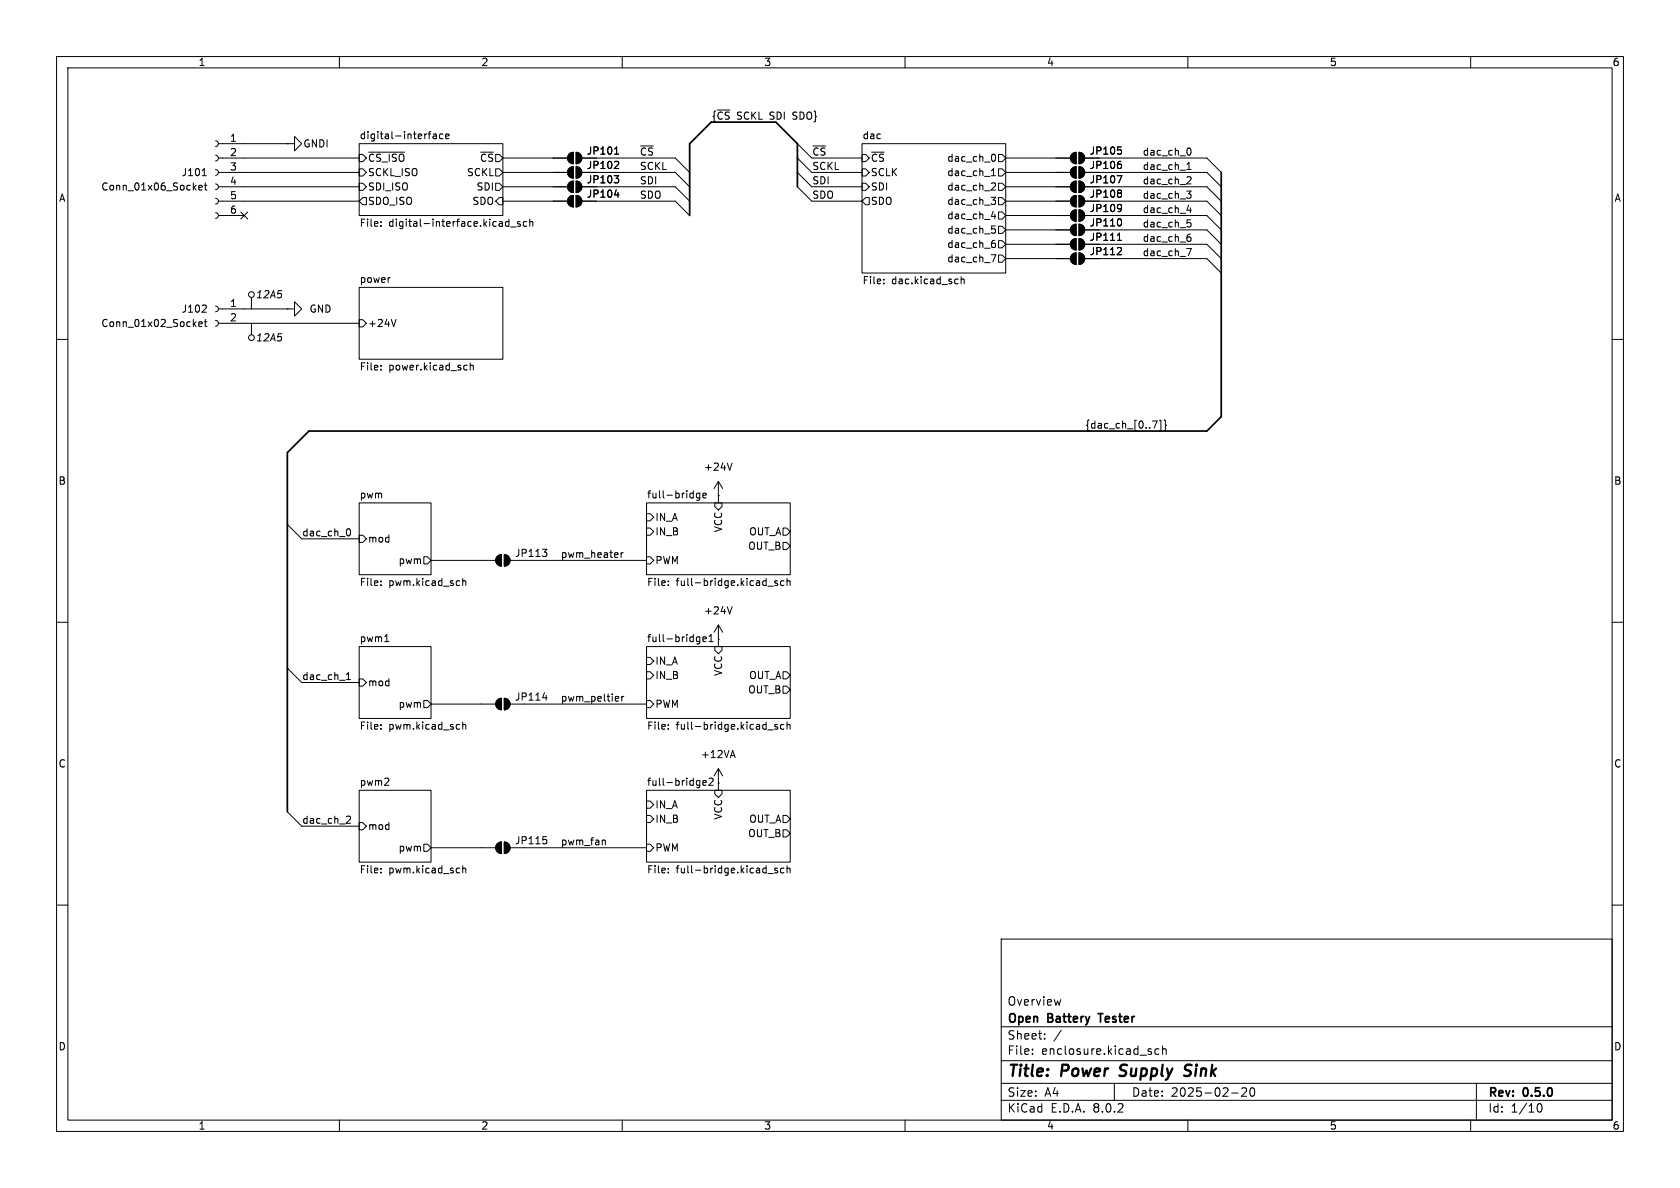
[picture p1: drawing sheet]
(kicad_sch
 (version 20231120)
 (generator "eeschema")
 (generator_version "8.0")
 (paper "A4")
 (title_block
  (title "Power Supply Sink")
  (date "2025-02-20")
  (rev "0.5.0")
  (company "Open Battery Tester")
  (comment 1 "Overview"))
 (lib_symbols
  (symbol "enclosure:+12VA"
   (power)
   (pin_numbers hide)
   (pin_names
    (offset 0) hide) (exclude_from_sim no) (in_bom yes) (on_board yes)
   (property "Reference" "#PWR" (at 0 -3.81 0) (effects (font (size 1.27 1.27)) (hide yes)))
   (property "Value" "+12VA" (at 0 3.556 0) (effects (font (size 1.27 1.27))))
   (property "Footprint" "" (at 0 0 0) (effects (font (size 1.27 1.27)) (hide yes)))
   (property "Datasheet" "" (at 0 0 0) (effects (font (size 1.27 1.27)) (hide yes)))
   (property "Description" "Power symbol creates a global label with name \"+12VA\"" (at 0 0 0) (effects (font (size 1.27 1.27)) (hide yes)))
   (symbol "+12VA_0_1"
    (polyline (pts (xy -0.762 1.27) (xy 0 2.54)) (stroke (width 0) (type default)) (fill (type none)))
    (polyline (pts (xy 0 0) (xy 0 2.54)) (stroke (width 0) (type default)) (fill (type none)))
    (polyline (pts (xy 0 2.54) (xy 0.762 1.27)) (stroke (width 0) (type default)) (fill (type none))))
   (symbol "+12VA_1_1"
    (pin power_in line (at 0 0 90) (length 0) (name "~" (effects (font (size 1.27 1.27)))) (number "1" (effects (font (size 1.27 1.27)))))))
  (symbol "enclosure:+24V"
   (power)
   (pin_numbers hide)
   (pin_names
    (offset 0) hide) (exclude_from_sim no) (in_bom yes) (on_board yes)
   (property "Reference" "#PWR" (at 0 -3.81 0) (effects (font (size 1.27 1.27)) (hide yes)))
   (property "Value" "+24V" (at 0 3.556 0) (effects (font (size 1.27 1.27))))
   (property "Footprint" "" (at 0 0 0) (effects (font (size 1.27 1.27)) (hide yes)))
   (property "Datasheet" "" (at 0 0 0) (effects (font (size 1.27 1.27)) (hide yes)))
   (property "Description" "Power symbol creates a global label with name \"+24V\"" (at 0 0 0) (effects (font (size 1.27 1.27)) (hide yes)))
   (symbol "+24V_0_1"
    (polyline (pts (xy -0.762 1.27) (xy 0 2.54)) (stroke (width 0) (type default)) (fill (type none)))
    (polyline (pts (xy 0 0) (xy 0 2.54)) (stroke (width 0) (type default)) (fill (type none)))
    (polyline (pts (xy 0 2.54) (xy 0.762 1.27)) (stroke (width 0) (type default)) (fill (type none))))
   (symbol "+24V_1_1"
    (pin power_in line (at 0 0 90) (length 0) (name "~" (effects (font (size 1.27 1.27)))) (number "1" (effects (font (size 1.27 1.27)))))))
  (symbol "enclosure:Conn_01x02_Socket"
   (pin_names
    (offset 1.016) hide) (exclude_from_sim no) (in_bom yes) (on_board yes)
   (property "Reference" "J" (at 0 2.54 0) (effects (font (size 1.27 1.27))))
   (property "Value" "Conn_01x02_Socket" (at 0 -5.08 0) (effects (font (size 1.27 1.27))))
   (property "Footprint" "" (at 0 0 0) (effects (font (size 1.27 1.27)) (hide yes)))
   (property "Datasheet" "~" (at 0 0 0) (effects (font (size 1.27 1.27)) (hide yes)))
   (property "Description" "Generic connector, single row, 01x02, script generated" (at 0 0 0) (effects (font (size 1.27 1.27)) (hide yes)))
   (property "ki_locked" "" (at 0 0 0) (effects (font (size 1.27 1.27))))
   (symbol "Conn_01x02_Socket_1_1"
    (arc (start 0 -2.032) (mid -0.5058 -2.54) (end 0 -3.048) (stroke (width 0.1524) (type default)) (fill (type none)))
    (polyline (pts (xy -1.27 -2.54) (xy -0.508 -2.54)) (stroke (width 0.1524) (type default)) (fill (type none)))
    (polyline (pts (xy -1.27 0) (xy -0.508 0)) (stroke (width 0.1524) (type default)) (fill (type none)))
    (arc (start 0 0.508) (mid -0.5058 0) (end 0 -0.508) (stroke (width 0.1524) (type default)) (fill (type none)))
    (pin passive line (at -5.08 0 0) (length 3.81) (name "Pin_1" (effects (font (size 1.27 1.27)))) (number "1" (effects (font (size 1.27 1.27)))))
    (pin passive line (at -5.08 -2.54 0) (length 3.81) (name "Pin_2" (effects (font (size 1.27 1.27)))) (number "2" (effects (font (size 1.27 1.27)))))))
  (symbol "enclosure:Conn_01x06_Socket"
   (pin_names
    (offset 1.016) hide) (exclude_from_sim no) (in_bom yes) (on_board yes)
   (property "Reference" "J" (at 0 7.62 0) (effects (font (size 1.27 1.27))))
   (property "Value" "Conn_01x06_Socket" (at 0 -10.16 0) (effects (font (size 1.27 1.27))))
   (property "Footprint" "" (at 0 0 0) (effects (font (size 1.27 1.27)) (hide yes)))
   (property "Datasheet" "~" (at 0 0 0) (effects (font (size 1.27 1.27)) (hide yes)))
   (property "Description" "Generic connector, single row, 01x06, script generated" (at 0 0 0) (effects (font (size 1.27 1.27)) (hide yes)))
   (property "ki_locked" "" (at 0 0 0) (effects (font (size 1.27 1.27))))
   (symbol "Conn_01x06_Socket_1_1"
    (arc (start 0 -7.112) (mid -0.5058 -7.62) (end 0 -8.128) (stroke (width 0.1524) (type default)) (fill (type none)))
    (arc (start 0 -4.572) (mid -0.5058 -5.08) (end 0 -5.588) (stroke (width 0.1524) (type default)) (fill (type none)))
    (arc (start 0 -2.032) (mid -0.5058 -2.54) (end 0 -3.048) (stroke (width 0.1524) (type default)) (fill (type none)))
    (polyline (pts (xy -1.27 -7.62) (xy -0.508 -7.62)) (stroke (width 0.1524) (type default)) (fill (type none)))
    (polyline (pts (xy -1.27 -5.08) (xy -0.508 -5.08)) (stroke (width 0.1524) (type default)) (fill (type none)))
    (polyline (pts (xy -1.27 -2.54) (xy -0.508 -2.54)) (stroke (width 0.1524) (type default)) (fill (type none)))
    (polyline (pts (xy -1.27 0) (xy -0.508 0)) (stroke (width 0.1524) (type default)) (fill (type none)))
    (polyline (pts (xy -1.27 2.54) (xy -0.508 2.54)) (stroke (width 0.1524) (type default)) (fill (type none)))
    (polyline (pts (xy -1.27 5.08) (xy -0.508 5.08)) (stroke (width 0.1524) (type default)) (fill (type none)))
    (arc (start 0 0.508) (mid -0.5058 0) (end 0 -0.508) (stroke (width 0.1524) (type default)) (fill (type none)))
    (arc (start 0 3.048) (mid -0.5058 2.54) (end 0 2.032) (stroke (width 0.1524) (type default)) (fill (type none)))
    (arc (start 0 5.588) (mid -0.5058 5.08) (end 0 4.572) (stroke (width 0.1524) (type default)) (fill (type none)))
    (pin passive line (at -5.08 5.08 0) (length 3.81) (name "Pin_1" (effects (font (size 1.27 1.27)))) (number "1" (effects (font (size 1.27 1.27)))))
    (pin passive line (at -5.08 2.54 0) (length 3.81) (name "Pin_2" (effects (font (size 1.27 1.27)))) (number "2" (effects (font (size 1.27 1.27)))))
    (pin passive line (at -5.08 0 0) (length 3.81) (name "Pin_3" (effects (font (size 1.27 1.27)))) (number "3" (effects (font (size 1.27 1.27)))))
    (pin passive line (at -5.08 -2.54 0) (length 3.81) (name "Pin_4" (effects (font (size 1.27 1.27)))) (number "4" (effects (font (size 1.27 1.27)))))
    (pin passive line (at -5.08 -5.08 0) (length 3.81) (name "Pin_5" (effects (font (size 1.27 1.27)))) (number "5" (effects (font (size 1.27 1.27)))))
    (pin passive line (at -5.08 -7.62 0) (length 3.81) (name "Pin_6" (effects (font (size 1.27 1.27)))) (number "6" (effects (font (size 1.27 1.27)))))))
  (symbol "enclosure:GND"
   (power)
   (pin_numbers hide)
   (pin_names
    (offset 0) hide) (exclude_from_sim no) (in_bom yes) (on_board yes)
   (property "Reference" "#PWR" (at 0 -6.35 0) (effects (font (size 1.27 1.27)) (hide yes)))
   (property "Value" "GND" (at 0 -3.81 0) (effects (font (size 1.27 1.27))))
   (property "Footprint" "" (at 0 0 0) (effects (font (size 1.27 1.27)) (hide yes)))
   (property "Datasheet" "" (at 0 0 0) (effects (font (size 1.27 1.27)) (hide yes)))
   (property "Description" "Power symbol creates a global label with name \"GND\" , ground" (at 0 0 0) (effects (font (size 1.27 1.27)) (hide yes)))
   (symbol "GND_0_1"
    (polyline (pts (xy 0 0) (xy 0 -1.27) (xy 1.27 -1.27) (xy 0 -2.54) (xy -1.27 -1.27) (xy 0 -1.27)) (stroke (width 0) (type default)) (fill (type none))))
   (symbol "GND_1_1"
    (pin power_in line (at 0 0 270) (length 0) (name "~" (effects (font (size 1.27 1.27)))) (number "1" (effects (font (size 1.27 1.27)))))))
  (symbol "enclosure:GNDI"
   (power)
   (pin_numbers hide)
   (pin_names
    (offset 0) hide) (exclude_from_sim no) (in_bom yes) (on_board yes)
   (property "Reference" "#PWR" (at 0 -6.35 0) (effects (font (size 1.27 1.27)) (hide yes)))
   (property "Value" "GNDI" (at 0 -3.81 0) (effects (font (size 1.27 1.27))))
   (property "Footprint" "" (at 0 0 0) (effects (font (size 1.27 1.27)) (hide yes)))
   (property "Datasheet" "" (at 0 0 0) (effects (font (size 1.27 1.27)) (hide yes)))
   (property "Description" "Power symbol creates a global label with name \"GNDI\" , ground" (at 0 0 0) (effects (font (size 1.27 1.27)) (hide yes)))
   (symbol "GNDI_0_1"
    (polyline (pts (xy 0 0) (xy 0 -1.27) (xy 1.27 -1.27) (xy 0 -2.54) (xy -1.27 -1.27) (xy 0 -1.27)) (stroke (width 0) (type default)) (fill (type none))))
   (symbol "GNDI_1_1"
    (pin power_in line (at 0 0 270) (length 0) (name "~" (effects (font (size 1.27 1.27)))) (number "1" (effects (font (size 1.27 1.27)))))))
  (symbol "enclosure:SolderJumper_2_Open"
   (pin_numbers hide)
   (pin_names
    (offset 0) hide) (exclude_from_sim yes) (in_bom no) (on_board yes)
   (property "Reference" "JP" (at 0 2.032 0) (effects (font (size 1.27 1.27))))
   (property "Value" "SolderJumper_2_Open" (at 0 -2.54 0) (effects (font (size 1.27 1.27))))
   (property "Footprint" "" (at 0 0 0) (effects (font (size 1.27 1.27)) (hide yes)))
   (property "Datasheet" "~" (at 0 0 0) (effects (font (size 1.27 1.27)) (hide yes)))
   (property "Description" "Solder Jumper, 2-pole, open" (at 0 0 0) (effects (font (size 1.27 1.27)) (hide yes)))
   (symbol "SolderJumper_2_Open_0_1"
    (arc (start -0.254 1.016) (mid -1.2656 0) (end -0.254 -1.016) (stroke (width 0) (type default)) (fill (type none)))
    (arc (start -0.254 1.016) (mid -1.2656 0) (end -0.254 -1.016) (stroke (width 0) (type default)) (fill (type outline)))
    (polyline (pts (xy -0.254 1.016) (xy -0.254 -1.016)) (stroke (width 0) (type default)) (fill (type none)))
    (polyline (pts (xy 0.254 1.016) (xy 0.254 -1.016)) (stroke (width 0) (type default)) (fill (type none)))
    (arc (start 0.254 -1.016) (mid 1.2656 0) (end 0.254 1.016) (stroke (width 0) (type default)) (fill (type none)))
    (arc (start 0.254 -1.016) (mid 1.2656 0) (end 0.254 1.016) (stroke (width 0) (type default)) (fill (type outline))))
   (symbol "SolderJumper_2_Open_1_1"
    (pin passive line (at -3.81 0 0) (length 2.54) (name "A" (effects (font (size 1.27 1.27)))) (number "1" (effects (font (size 1.27 1.27)))))
    (pin passive line (at 3.81 0 180) (length 2.54) (name "B" (effects (font (size 1.27 1.27)))) (number "2" (effects (font (size 1.27 1.27))))))))
 (no_connect
  (at 43.18 38.1))
 (bus_entry
  (at 119.38 27.94)
  (size 2.54 2.54)
  (stroke (width 0) (type default)))
 (bus_entry
  (at 140.97 33.02)
  (size 2.54 2.54)
  (stroke (width 0) (type default)))
 (bus_entry
  (at 50.8 92.71)
  (size 2.54 2.54)
  (stroke (width 0) (type default)))
 (bus_entry
  (at 119.38 30.48)
  (size 2.54 2.54)
  (stroke (width 0) (type default)))
 (bus_entry
  (at 213.36 35.56)
  (size 2.54 2.54)
  (stroke (width 0) (type default)))
 (bus_entry
  (at 119.38 33.02)
  (size 2.54 2.54)
  (stroke (width 0) (type default)))
 (bus_entry
  (at 50.8 118.11)
  (size 2.54 2.54)
  (stroke (width 0) (type default)))
 (bus_entry
  (at 213.36 43.18)
  (size 2.54 2.54)
  (stroke (width 0) (type default)))
 (bus_entry
  (at 213.36 38.1)
  (size 2.54 2.54)
  (stroke (width 0) (type default)))
 (bus_entry
  (at 140.97 30.48)
  (size 2.54 2.54)
  (stroke (width 0) (type default)))
 (bus_entry
  (at 213.36 30.48)
  (size 2.54 2.54)
  (stroke (width 0) (type default)))
 (bus_entry
  (at 213.36 40.64)
  (size 2.54 2.54)
  (stroke (width 0) (type default)))
 (bus_entry
  (at 213.36 33.02)
  (size 2.54 2.54)
  (stroke (width 0) (type default)))
 (bus_entry
  (at 50.8 143.51)
  (size 2.54 2.54)
  (stroke (width 0) (type default)))
 (bus_entry
  (at 140.97 27.94)
  (size 2.54 2.54)
  (stroke (width 0) (type default)))
 (bus_entry
  (at 140.97 25.4)
  (size 2.54 2.54)
  (stroke (width 0) (type default)))
 (bus_entry
  (at 213.36 45.72)
  (size 2.54 2.54)
  (stroke (width 0) (type default)))
 (bus_entry
  (at 213.36 27.94)
  (size 2.54 2.54)
  (stroke (width 0) (type default)))
 (bus_entry
  (at 119.38 35.56)
  (size 2.54 2.54)
  (stroke (width 0) (type default)))
 (wire
  (pts (xy 177.8 43.18) (xy 186.69 43.18))
  (stroke (width 0) (type default)))
 (bus
  (pts (xy 215.9 73.66) (xy 213.36 76.2))
  (stroke (width 0) (type default)))
 (wire
  (pts (xy 92.71 99.06) (xy 114.3 99.06))
  (stroke (width 0) (type default)))
 (wire
  (pts (xy 76.2 124.46) (xy 85.09 124.46))
  (stroke (width 0) (type default)))
 (wire
  (pts (xy 53.34 120.65) (xy 63.5 120.65))
  (stroke (width 0) (type default)))
 (wire
  (pts (xy 177.8 38.1) (xy 186.69 38.1))
  (stroke (width 0) (type default)))
 (wire
  (pts (xy 88.9 33.02) (xy 97.79 33.02))
  (stroke (width 0) (type default)))
 (wire
  (pts (xy 53.34 95.25) (xy 63.5 95.25))
  (stroke (width 0) (type default)))
 (wire
  (pts (xy 76.2 99.06) (xy 85.09 99.06))
  (stroke (width 0) (type default)))
 (bus
  (pts (xy 213.36 76.2) (xy 54.61 76.2))
  (stroke (width 0) (type default)))
 (bus
  (pts (xy 215.9 35.56) (xy 215.9 38.1))
  (stroke (width 0) (type default)))
 (wire
  (pts (xy 92.71 149.86) (xy 114.3 149.86))
  (stroke (width 0) (type default)))
 (bus
  (pts (xy 121.92 33.02) (xy 121.92 35.56))
  (stroke (width 0) (type default)))
 (wire
  (pts (xy 177.8 30.48) (xy 186.69 30.48))
  (stroke (width 0) (type default)))
 (wire
  (pts (xy 194.31 40.64) (xy 213.36 40.64))
  (stroke (width 0) (type default)))
 (wire
  (pts (xy 194.31 45.72) (xy 213.36 45.72))
  (stroke (width 0) (type default)))
 (wire
  (pts (xy 43.18 54.61) (xy 50.8 54.61))
  (stroke (width 0) (type default)))
 (wire
  (pts (xy 105.41 35.56) (xy 119.38 35.56))
  (stroke (width 0) (type default)))
 (bus
  (pts (xy 50.8 80.01) (xy 50.8 92.71))
  (stroke (width 0) (type default)))
 (wire
  (pts (xy 105.41 27.94) (xy 119.38 27.94))
  (stroke (width 0) (type default)))
 (wire
  (pts (xy 127 138.43) (xy 127 139.7))
  (stroke (width 0) (type default)))
 (wire
  (pts (xy 177.8 45.72) (xy 186.69 45.72))
  (stroke (width 0) (type default)))
 (bus
  (pts (xy 140.97 25.4) (xy 140.97 27.94))
  (stroke (width 0) (type default)))
 (wire
  (pts (xy 76.2 149.86) (xy 85.09 149.86))
  (stroke (width 0) (type default)))
 (wire
  (pts (xy 92.71 124.46) (xy 114.3 124.46))
  (stroke (width 0) (type default)))
 (wire
  (pts (xy 105.41 30.48) (xy 119.38 30.48))
  (stroke (width 0) (type default)))
 (wire
  (pts (xy 194.31 35.56) (xy 213.36 35.56))
  (stroke (width 0) (type default)))
 (wire
  (pts (xy 143.51 30.48) (xy 152.4 30.48))
  (stroke (width 0) (type default)))
 (bus
  (pts (xy 215.9 38.1) (xy 215.9 40.64))
  (stroke (width 0) (type default)))
 (wire
  (pts (xy 88.9 27.94) (xy 97.79 27.94))
  (stroke (width 0) (type default)))
 (wire
  (pts (xy 194.31 30.48) (xy 213.36 30.48))
  (stroke (width 0) (type default)))
 (wire
  (pts (xy 143.51 27.94) (xy 152.4 27.94))
  (stroke (width 0) (type default)))
 (bus
  (pts (xy 215.9 48.26) (xy 215.9 73.66))
  (stroke (width 0) (type default)))
 (wire
  (pts (xy 177.8 35.56) (xy 186.69 35.56))
  (stroke (width 0) (type default)))
 (bus
  (pts (xy 215.9 45.72) (xy 215.9 48.26))
  (stroke (width 0) (type default)))
 (bus
  (pts (xy 121.92 35.56) (xy 121.92 38.1))
  (stroke (width 0) (type default)))
 (wire
  (pts (xy 194.31 38.1) (xy 213.36 38.1))
  (stroke (width 0) (type default)))
 (wire
  (pts (xy 143.51 35.56) (xy 152.4 35.56))
  (stroke (width 0) (type default)))
 (wire
  (pts (xy 127 113.03) (xy 127 114.3))
  (stroke (width 0) (type default)))
 (wire
  (pts (xy 143.51 33.02) (xy 152.4 33.02))
  (stroke (width 0) (type default)))
 (bus
  (pts (xy 121.92 30.48) (xy 121.92 25.4))
  (stroke (width 0) (type default)))
 (bus
  (pts (xy 137.16 21.59) (xy 140.97 25.4))
  (stroke (width 0) (type default)))
 (wire
  (pts (xy 194.31 33.02) (xy 213.36 33.02))
  (stroke (width 0) (type default)))
 (wire
  (pts (xy 43.18 27.94) (xy 63.5 27.94))
  (stroke (width 0) (type default)))
 (wire
  (pts (xy 127 87.63) (xy 127 88.9))
  (stroke (width 0) (type default)))
 (bus
  (pts (xy 215.9 40.64) (xy 215.9 43.18))
  (stroke (width 0) (type default)))
 (bus
  (pts (xy 215.9 30.48) (xy 215.9 33.02))
  (stroke (width 0) (type default)))
 (wire
  (pts (xy 177.8 33.02) (xy 186.69 33.02))
  (stroke (width 0) (type default)))
 (bus
  (pts (xy 140.97 30.48) (xy 140.97 33.02))
  (stroke (width 0) (type default)))
 (bus
  (pts (xy 121.92 25.4) (xy 125.73 21.59))
  (stroke (width 0) (type default)))
 (wire
  (pts (xy 177.8 40.64) (xy 186.69 40.64))
  (stroke (width 0) (type default)))
 (bus
  (pts (xy 50.8 92.71) (xy 50.8 118.11))
  (stroke (width 0) (type default)))
 (wire
  (pts (xy 88.9 35.56) (xy 97.79 35.56))
  (stroke (width 0) (type default)))
 (bus
  (pts (xy 121.92 30.48) (xy 121.92 33.02))
  (stroke (width 0) (type default)))
 (wire
  (pts (xy 177.8 27.94) (xy 186.69 27.94))
  (stroke (width 0) (type default)))
 (wire
  (pts (xy 53.34 146.05) (xy 63.5 146.05))
  (stroke (width 0) (type default)))
 (wire
  (pts (xy 43.18 30.48) (xy 63.5 30.48))
  (stroke (width 0) (type default)))
 (wire
  (pts (xy 105.41 33.02) (xy 119.38 33.02))
  (stroke (width 0) (type default)))
 (bus
  (pts (xy 215.9 33.02) (xy 215.9 35.56))
  (stroke (width 0) (type default)))
 (bus
  (pts (xy 125.73 21.59) (xy 137.16 21.59))
  (stroke (width 0) (type default)))
 (bus
  (pts (xy 54.61 76.2) (xy 50.8 80.01))
  (stroke (width 0) (type default)))
 (wire
  (pts (xy 43.18 25.4) (xy 50.8 25.4))
  (stroke (width 0) (type default)))
 (wire
  (pts (xy 43.18 57.15) (xy 63.5 57.15))
  (stroke (width 0) (type default)))
 (wire
  (pts (xy 43.18 33.02) (xy 63.5 33.02))
  (stroke (width 0) (type default)))
 (bus
  (pts (xy 215.9 43.18) (xy 215.9 45.72))
  (stroke (width 0) (type default)))
 (wire
  (pts (xy 88.9 30.48) (xy 97.79 30.48))
  (stroke (width 0) (type default)))
 (bus
  (pts (xy 50.8 118.11) (xy 50.8 143.51))
  (stroke (width 0) (type default)))
 (wire
  (pts (xy 194.31 43.18) (xy 213.36 43.18))
  (stroke (width 0) (type default)))
 (bus
  (pts (xy 140.97 27.94) (xy 140.97 30.48))
  (stroke (width 0) (type default)))
 (wire
  (pts (xy 194.31 27.94) (xy 213.36 27.94))
  (stroke (width 0) (type default)))
 (wire
  (pts (xy 43.18 35.56) (xy 63.5 35.56))
  (stroke (width 0) (type default)))
 (label "SDI"
  (at 143.51 33.02 0)
  (fields_autoplaced yes)
  (effects (font (size 1.27 1.27)) (justify left bottom)))
 (label "SCKL"
  (at 113.03 30.48 0)
  (fields_autoplaced yes)
  (effects (font (size 1.27 1.27)) (justify left bottom)))
 (label "SCKL"
  (at 143.51 30.48 0)
  (fields_autoplaced yes)
  (effects (font (size 1.27 1.27)) (justify left bottom)))
 (label "dac_ch_2"
  (at 53.34 146.05 0)
  (fields_autoplaced yes)
  (effects (font (size 1.27 1.27)) (justify left bottom)))
 (label "SDO"
  (at 143.51 35.56 0)
  (fields_autoplaced yes)
  (effects (font (size 1.27 1.27)) (justify left bottom)))
 (label "dac_ch_5"
  (at 201.93 40.64 0)
  (fields_autoplaced yes)
  (effects (font (size 1.27 1.27)) (justify left bottom)))
 (label "dac_ch_2"
  (at 201.93 33.02 0)
  (fields_autoplaced yes)
  (effects (font (size 1.27 1.27)) (justify left bottom)))
 (label "dac_ch_0"
  (at 53.34 95.25 0)
  (fields_autoplaced yes)
  (effects (font (size 1.27 1.27)) (justify left bottom)))
 (label "dac_ch_0"
  (at 201.93 27.94 0)
  (fields_autoplaced yes)
  (effects (font (size 1.27 1.27)) (justify left bottom)))
 (label "dac_ch_1"
  (at 201.93 30.48 0)
  (fields_autoplaced yes)
  (effects (font (size 1.27 1.27)) (justify left bottom)))
 (label "dac_ch_1"
  (at 53.34 120.65 0)
  (fields_autoplaced yes)
  (effects (font (size 1.27 1.27)) (justify left bottom)))
 (label "SDO"
  (at 113.03 35.56 0)
  (fields_autoplaced yes)
  (effects (font (size 1.27 1.27)) (justify left bottom)))
 (label "{dac_ch_[0..7]}"
  (at 191.77 76.2 0)
  (fields_autoplaced yes)
  (effects (font (size 1.27 1.27)) (justify left bottom)))
 (label "dac_ch_3"
  (at 201.93 35.56 0)
  (fields_autoplaced yes)
  (effects (font (size 1.27 1.27)) (justify left bottom)))
 (label "dac_ch_4"
  (at 201.93 38.1 0)
  (fields_autoplaced yes)
  (effects (font (size 1.27 1.27)) (justify left bottom)))
 (label "~{CS}"
  (at 113.03 27.94 0)
  (fields_autoplaced yes)
  (effects (font (size 1.27 1.27)) (justify left bottom)))
 (label "pwm_peltier"
  (at 99.06 124.46 0)
  (fields_autoplaced yes)
  (effects (font (size 1.27 1.27)) (justify left bottom)))
 (label "{~{CS} SCKL SDI SDO}"
  (at 125.73 21.59 0)
  (fields_autoplaced yes)
  (effects (font (size 1.27 1.27)) (justify left bottom)))
 (label "~{CS}"
  (at 143.51 27.94 0)
  (fields_autoplaced yes)
  (effects (font (size 1.27 1.27)) (justify left bottom)))
 (label "dac_ch_6"
  (at 201.93 43.18 0)
  (fields_autoplaced yes)
  (effects (font (size 1.27 1.27)) (justify left bottom)))
 (label "pwm_fan"
  (at 99.06 149.86 0)
  (fields_autoplaced yes)
  (effects (font (size 1.27 1.27)) (justify left bottom)))
 (label "dac_ch_7"
  (at 201.93 45.72 0)
  (fields_autoplaced yes)
  (effects (font (size 1.27 1.27)) (justify left bottom)))
 (label "pwm_heater"
  (at 99.06 99.06 0)
  (fields_autoplaced yes)
  (effects (font (size 1.27 1.27)) (justify left bottom)))
 (label "SDI"
  (at 113.03 33.02 0)
  (fields_autoplaced yes)
  (effects (font (size 1.27 1.27)) (justify left bottom)))
 (netclass_flag ""
  (length 2.54)
  (shape round)
  (at 44.45 57.15 180)
  (fields_autoplaced yes)
  (effects (font (size 1.27 1.27)) (justify right bottom))
  (property "Netclass" "12A5" (at 45.1485 59.69 0) (effects (font (size 1.27 1.27)
    (italic yes)) (justify left))))
 (netclass_flag ""
  (length 2.54)
  (shape round)
  (at 44.45 54.61 0)
  (fields_autoplaced yes)
  (effects (font (size 1.27 1.27)) (justify left bottom))
  (property "Netclass" "12A5" (at 45.1485 52.07 0) (effects (font (size 1.27 1.27)
    (italic yes)) (justify left))))
 (symbol
  (lib_id "enclosure:SolderJumper_2_Open")
  (at 101.6 30.48 0)
  (unit 1)
  (exclude_from_sim yes)
  (in_bom no)
  (on_board yes)
  (dnp no)
  (property "Reference" "JP102" (at 106.68 29.21 0) (effects (font (size 1.27 1.27))))
  (property "Value" "SolderJumper_2_Open" (at 76.2 17.78 0) (effects (font (size 1.27 1.27)) (hide yes)))
  (property "Footprint" "pss:SolderJumper-2_P1.3mm_Open_RoundedPad1.0x1.5mm" (at 101.6 30.48 0) (effects (font (size 1.27 1.27)) (hide yes)))
  (property "Datasheet" "~" (at 101.6 30.48 0) (effects (font (size 1.27 1.27)) (hide yes)))
  (property "Description" "Solder Jumper, 2-pole, open" (at 101.6 30.48 0) (effects (font (size 1.27 1.27)) (hide yes)))
  (pin "1")
  (pin "2"))
 (symbol
  (lib_id "enclosure:Conn_01x02_Socket")
  (at 38.1 54.61 0)
  (mirror y)
  (unit 1)
  (exclude_from_sim no)
  (in_bom yes)
  (on_board yes)
  (dnp no)
  (property "Reference" "J102" (at 36.83 54.6099 0) (effects (font (size 1.27 1.27)) (justify left)))
  (property "Value" "Conn_01x02_Socket" (at 36.83 57.1499 0) (effects (font (size 1.27 1.27)) (justify left)))
  (property "Footprint" "pss:PhoenixContact_TDPT_2,5_2-SP-5,08_1x02_P5.08mm_Horizontal" (at 38.1 54.61 0) (effects (font (size 1.27 1.27)) (hide yes)))
  (property "Datasheet" "./datasheet/1017503_00_en_01.pdf" (at 38.1 54.61 0) (effects (font (size 1.27 1.27)) (hide yes)))
  (property "Description" "Generic connector, single row, 01x02, script generated" (at 38.1 54.61 0) (effects (font (size 1.27 1.27)) (hide yes)))
  (property "MPN" "1017503" (at 38.1 54.61 0) (effects (font (size 1.27 1.27)) (hide yes)))
  (property "VPN" "651-1017503" (at 38.1 54.61 0) (effects (font (size 1.27 1.27)) (hide yes)))
  (pin "2")
  (pin "1"))
 (symbol
  (lib_id "enclosure:SolderJumper_2_Open")
  (at 190.5 27.94 0)
  (unit 1)
  (exclude_from_sim yes)
  (in_bom no)
  (on_board yes)
  (dnp no)
  (property "Reference" "JP105" (at 195.58 26.67 0) (effects (font (size 1.27 1.27))))
  (property "Value" "SolderJumper_2_Open" (at 165.1 15.24 0) (effects (font (size 1.27 1.27)) (hide yes)))
  (property "Footprint" "pss:SolderJumper-2_P1.3mm_Open_RoundedPad1.0x1.5mm" (at 190.5 27.94 0) (effects (font (size 1.27 1.27)) (hide yes)))
  (property "Datasheet" "~" (at 190.5 27.94 0) (effects (font (size 1.27 1.27)) (hide yes)))
  (property "Description" "Solder Jumper, 2-pole, open" (at 190.5 27.94 0) (effects (font (size 1.27 1.27)) (hide yes)))
  (pin "1")
  (pin "2"))
 (symbol
  (lib_id "enclosure:Conn_01x06_Socket")
  (at 38.1 30.48 0)
  (mirror y)
  (unit 1)
  (exclude_from_sim no)
  (in_bom yes)
  (on_board yes)
  (dnp no)
  (property "Reference" "J101" (at 36.83 30.4799 0) (effects (font (size 1.27 1.27)) (justify left)))
  (property "Value" "Conn_01x06_Socket" (at 36.83 33.0199 0) (effects (font (size 1.27 1.27)) (justify left)))
  (property "Footprint" "pss:PhoenixContact_TDPT_2,5_6-SP-5,08_1x06_P5.08mm_Horizontal" (at 38.1 30.48 0) (effects (font (size 1.27 1.27)) (hide yes)))
  (property "Datasheet" "./datasheet/1017503_00_en_01.pdf" (at 38.1 30.48 0) (effects (font (size 1.27 1.27)) (hide yes)))
  (property "Description" "Generic connector, single row, 01x06, script generated" (at 38.1 30.48 0) (effects (font (size 1.27 1.27)) (hide yes)))
  (property "MPN" "1017507" (at 38.1 30.48 0) (effects (font (size 1.27 1.27)) (hide yes)))
  (property "VPN" "651-1017507" (at 38.1 30.48 0) (effects (font (size 1.27 1.27)) (hide yes)))
  (pin "2")
  (pin "3")
  (pin "1")
  (pin "5")
  (pin "6")
  (pin "4"))
 (symbol
  (lib_id "enclosure:SolderJumper_2_Open")
  (at 190.5 45.72 0)
  (unit 1)
  (exclude_from_sim yes)
  (in_bom no)
  (on_board yes)
  (dnp no)
  (property "Reference" "JP112" (at 195.58 44.45 0) (effects (font (size 1.27 1.27))))
  (property "Value" "SolderJumper_2_Open" (at 165.1 33.02 0) (effects (font (size 1.27 1.27)) (hide yes)))
  (property "Footprint" "pss:SolderJumper-2_P1.3mm_Open_RoundedPad1.0x1.5mm" (at 190.5 45.72 0) (effects (font (size 1.27 1.27)) (hide yes)))
  (property "Datasheet" "~" (at 190.5 45.72 0) (effects (font (size 1.27 1.27)) (hide yes)))
  (property "Description" "Solder Jumper, 2-pole, open" (at 190.5 45.72 0) (effects (font (size 1.27 1.27)) (hide yes)))
  (pin "1")
  (pin "2"))
 (symbol
  (lib_id "enclosure:SolderJumper_2_Open")
  (at 190.5 38.1 0)
  (unit 1)
  (exclude_from_sim yes)
  (in_bom no)
  (on_board yes)
  (dnp no)
  (property "Reference" "JP109" (at 195.58 36.83 0) (effects (font (size 1.27 1.27))))
  (property "Value" "SolderJumper_2_Open" (at 165.1 25.4 0) (effects (font (size 1.27 1.27)) (hide yes)))
  (property "Footprint" "pss:SolderJumper-2_P1.3mm_Open_RoundedPad1.0x1.5mm" (at 190.5 38.1 0) (effects (font (size 1.27 1.27)) (hide yes)))
  (property "Datasheet" "~" (at 190.5 38.1 0) (effects (font (size 1.27 1.27)) (hide yes)))
  (property "Description" "Solder Jumper, 2-pole, open" (at 190.5 38.1 0) (effects (font (size 1.27 1.27)) (hide yes)))
  (pin "1")
  (pin "2"))
 (symbol
  (lib_id "enclosure:SolderJumper_2_Open")
  (at 190.5 40.64 0)
  (unit 1)
  (exclude_from_sim yes)
  (in_bom no)
  (on_board yes)
  (dnp no)
  (property "Reference" "JP110" (at 195.58 39.37 0) (effects (font (size 1.27 1.27))))
  (property "Value" "SolderJumper_2_Open" (at 165.1 27.94 0) (effects (font (size 1.27 1.27)) (hide yes)))
  (property "Footprint" "pss:SolderJumper-2_P1.3mm_Open_RoundedPad1.0x1.5mm" (at 190.5 40.64 0) (effects (font (size 1.27 1.27)) (hide yes)))
  (property "Datasheet" "~" (at 190.5 40.64 0) (effects (font (size 1.27 1.27)) (hide yes)))
  (property "Description" "Solder Jumper, 2-pole, open" (at 190.5 40.64 0) (effects (font (size 1.27 1.27)) (hide yes)))
  (pin "1")
  (pin "2"))
 (symbol
  (lib_id "enclosure:SolderJumper_2_Open")
  (at 190.5 33.02 0)
  (unit 1)
  (exclude_from_sim yes)
  (in_bom no)
  (on_board yes)
  (dnp no)
  (property "Reference" "JP107" (at 195.58 31.75 0) (effects (font (size 1.27 1.27))))
  (property "Value" "SolderJumper_2_Open" (at 165.1 20.32 0) (effects (font (size 1.27 1.27)) (hide yes)))
  (property "Footprint" "pss:SolderJumper-2_P1.3mm_Open_RoundedPad1.0x1.5mm" (at 190.5 33.02 0) (effects (font (size 1.27 1.27)) (hide yes)))
  (property "Datasheet" "~" (at 190.5 33.02 0) (effects (font (size 1.27 1.27)) (hide yes)))
  (property "Description" "Solder Jumper, 2-pole, open" (at 190.5 33.02 0) (effects (font (size 1.27 1.27)) (hide yes)))
  (pin "1")
  (pin "2"))
 (symbol
  (lib_id "enclosure:+24V")
  (at 127 113.03 0)
  (unit 1)
  (exclude_from_sim no)
  (in_bom yes)
  (on_board yes)
  (dnp no)
  (fields_autoplaced yes)
  (property "Reference" "#PWR0104" (at 127 116.84 0) (effects (font (size 1.27 1.27)) (hide yes)))
  (property "Value" "+24V" (at 127 107.95 0) (effects (font (size 1.27 1.27))))
  (property "Footprint" "" (at 127 113.03 0) (effects (font (size 1.27 1.27)) (hide yes)))
  (property "Datasheet" "" (at 127 113.03 0) (effects (font (size 1.27 1.27)) (hide yes)))
  (property "Description" "Power symbol creates a global label with name \"+24V\"" (at 127 113.03 0) (effects (font (size 1.27 1.27)) (hide yes)))
  (pin "1"))
 (symbol
  (lib_id "enclosure:SolderJumper_2_Open")
  (at 101.6 35.56 0)
  (unit 1)
  (exclude_from_sim yes)
  (in_bom no)
  (on_board yes)
  (dnp no)
  (property "Reference" "JP104" (at 106.68 34.29 0) (effects (font (size 1.27 1.27))))
  (property "Value" "SolderJumper_2_Open" (at 76.2 22.86 0) (effects (font (size 1.27 1.27)) (hide yes)))
  (property "Footprint" "pss:SolderJumper-2_P1.3mm_Open_RoundedPad1.0x1.5mm" (at 101.6 35.56 0) (effects (font (size 1.27 1.27)) (hide yes)))
  (property "Datasheet" "~" (at 101.6 35.56 0) (effects (font (size 1.27 1.27)) (hide yes)))
  (property "Description" "Solder Jumper, 2-pole, open" (at 101.6 35.56 0) (effects (font (size 1.27 1.27)) (hide yes)))
  (pin "1")
  (pin "2"))
 (symbol
  (lib_id "enclosure:SolderJumper_2_Open")
  (at 88.9 149.86 0)
  (unit 1)
  (exclude_from_sim yes)
  (in_bom no)
  (on_board yes)
  (dnp no)
  (property "Reference" "JP115" (at 93.98 148.59 0) (effects (font (size 1.27 1.27))))
  (property "Value" "SolderJumper_2_Open" (at 63.5 137.16 0) (effects (font (size 1.27 1.27)) (hide yes)))
  (property "Footprint" "pss:SolderJumper-2_P1.3mm_Open_RoundedPad1.0x1.5mm" (at 88.9 149.86 0) (effects (font (size 1.27 1.27)) (hide yes)))
  (property "Datasheet" "~" (at 88.9 149.86 0) (effects (font (size 1.27 1.27)) (hide yes)))
  (property "Description" "Solder Jumper, 2-pole, open" (at 88.9 149.86 0) (effects (font (size 1.27 1.27)) (hide yes)))
  (pin "1")
  (pin "2"))
 (symbol
  (lib_id "enclosure:SolderJumper_2_Open")
  (at 190.5 43.18 0)
  (unit 1)
  (exclude_from_sim yes)
  (in_bom no)
  (on_board yes)
  (dnp no)
  (property "Reference" "JP111" (at 195.58 41.91 0) (effects (font (size 1.27 1.27))))
  (property "Value" "SolderJumper_2_Open" (at 165.1 30.48 0) (effects (font (size 1.27 1.27)) (hide yes)))
  (property "Footprint" "pss:SolderJumper-2_P1.3mm_Open_RoundedPad1.0x1.5mm" (at 190.5 43.18 0) (effects (font (size 1.27 1.27)) (hide yes)))
  (property "Datasheet" "~" (at 190.5 43.18 0) (effects (font (size 1.27 1.27)) (hide yes)))
  (property "Description" "Solder Jumper, 2-pole, open" (at 190.5 43.18 0) (effects (font (size 1.27 1.27)) (hide yes)))
  (pin "1")
  (pin "2"))
 (symbol
  (lib_id "enclosure:SolderJumper_2_Open")
  (at 101.6 27.94 0)
  (unit 1)
  (exclude_from_sim yes)
  (in_bom no)
  (on_board yes)
  (dnp no)
  (property "Reference" "JP101" (at 106.68 26.67 0) (effects (font (size 1.27 1.27))))
  (property "Value" "SolderJumper_2_Open" (at 76.2 15.24 0) (effects (font (size 1.27 1.27)) (hide yes)))
  (property "Footprint" "pss:SolderJumper-2_P1.3mm_Open_RoundedPad1.0x1.5mm" (at 101.6 27.94 0) (effects (font (size 1.27 1.27)) (hide yes)))
  (property "Datasheet" "~" (at 101.6 27.94 0) (effects (font (size 1.27 1.27)) (hide yes)))
  (property "Description" "Solder Jumper, 2-pole, open" (at 101.6 27.94 0) (effects (font (size 1.27 1.27)) (hide yes)))
  (pin "1")
  (pin "2"))
 (symbol
  (lib_id "enclosure:GND")
  (at 50.8 54.61 90)
  (unit 1)
  (exclude_from_sim no)
  (in_bom yes)
  (on_board yes)
  (dnp no)
  (fields_autoplaced yes)
  (property "Reference" "#PWR0105" (at 57.15 54.61 0) (effects (font (size 1.27 1.27)) (hide yes)))
  (property "Value" "GND" (at 54.61 54.6099 90) (effects (font (size 1.27 1.27)) (justify right)))
  (property "Footprint" "" (at 50.8 54.61 0) (effects (font (size 1.27 1.27)) (hide yes)))
  (property "Datasheet" "" (at 50.8 54.61 0) (effects (font (size 1.27 1.27)) (hide yes)))
  (property "Description" "Power symbol creates a global label with name \"GND\" , ground" (at 50.8 54.61 0) (effects (font (size 1.27 1.27)) (hide yes)))
  (pin "1"))
 (symbol
  (lib_id "enclosure:GNDI")
  (at 50.8 25.4 90)
  (unit 1)
  (exclude_from_sim no)
  (in_bom yes)
  (on_board yes)
  (dnp no)
  (property "Reference" "#PWR0101" (at 57.15 25.4 0) (effects (font (size 1.27 1.27)) (hide yes)))
  (property "Value" "GNDI" (at 55.88 25.4 90) (effects (font (size 1.27 1.27))))
  (property "Footprint" "" (at 50.8 25.4 0) (effects (font (size 1.27 1.27)) (hide yes)))
  (property "Datasheet" "" (at 50.8 25.4 0) (effects (font (size 1.27 1.27)) (hide yes)))
  (property "Description" "Power symbol creates a global label with name \"GNDI\" , ground" (at 50.8 25.4 0) (effects (font (size 1.27 1.27)) (hide yes)))
  (pin "1"))
 (symbol
  (lib_id "enclosure:SolderJumper_2_Open")
  (at 190.5 35.56 0)
  (unit 1)
  (exclude_from_sim yes)
  (in_bom no)
  (on_board yes)
  (dnp no)
  (property "Reference" "JP108" (at 195.58 34.29 0) (effects (font (size 1.27 1.27))))
  (property "Value" "SolderJumper_2_Open" (at 165.1 22.86 0) (effects (font (size 1.27 1.27)) (hide yes)))
  (property "Footprint" "pss:SolderJumper-2_P1.3mm_Open_RoundedPad1.0x1.5mm" (at 190.5 35.56 0) (effects (font (size 1.27 1.27)) (hide yes)))
  (property "Datasheet" "~" (at 190.5 35.56 0) (effects (font (size 1.27 1.27)) (hide yes)))
  (property "Description" "Solder Jumper, 2-pole, open" (at 190.5 35.56 0) (effects (font (size 1.27 1.27)) (hide yes)))
  (pin "1")
  (pin "2"))
 (symbol
  (lib_id "enclosure:SolderJumper_2_Open")
  (at 190.5 30.48 0)
  (unit 1)
  (exclude_from_sim yes)
  (in_bom no)
  (on_board yes)
  (dnp no)
  (property "Reference" "JP106" (at 195.58 29.21 0) (effects (font (size 1.27 1.27))))
  (property "Value" "SolderJumper_2_Open" (at 165.1 17.78 0) (effects (font (size 1.27 1.27)) (hide yes)))
  (property "Footprint" "pss:SolderJumper-2_P1.3mm_Open_RoundedPad1.0x1.5mm" (at 190.5 30.48 0) (effects (font (size 1.27 1.27)) (hide yes)))
  (property "Datasheet" "~" (at 190.5 30.48 0) (effects (font (size 1.27 1.27)) (hide yes)))
  (property "Description" "Solder Jumper, 2-pole, open" (at 190.5 30.48 0) (effects (font (size 1.27 1.27)) (hide yes)))
  (pin "1")
  (pin "2"))
 (symbol
  (lib_id "enclosure:SolderJumper_2_Open")
  (at 88.9 99.06 0)
  (unit 1)
  (exclude_from_sim yes)
  (in_bom no)
  (on_board yes)
  (dnp no)
  (property "Reference" "JP113" (at 93.98 97.79 0) (effects (font (size 1.27 1.27))))
  (property "Value" "SolderJumper_2_Open" (at 63.5 86.36 0) (effects (font (size 1.27 1.27)) (hide yes)))
  (property "Footprint" "pss:SolderJumper-2_P1.3mm_Open_RoundedPad1.0x1.5mm" (at 88.9 99.06 0) (effects (font (size 1.27 1.27)) (hide yes)))
  (property "Datasheet" "~" (at 88.9 99.06 0) (effects (font (size 1.27 1.27)) (hide yes)))
  (property "Description" "Solder Jumper, 2-pole, open" (at 88.9 99.06 0) (effects (font (size 1.27 1.27)) (hide yes)))
  (pin "1")
  (pin "2"))
 (symbol
  (lib_id "enclosure:+12VA")
  (at 127 138.43 0)
  (unit 1)
  (exclude_from_sim no)
  (in_bom yes)
  (on_board yes)
  (dnp no)
  (fields_autoplaced yes)
  (property "Reference" "#PWR0102" (at 127 142.24 0) (effects (font (size 1.27 1.27)) (hide yes)))
  (property "Value" "+12VA" (at 127 133.35 0) (effects (font (size 1.27 1.27))))
  (property "Footprint" "" (at 127 138.43 0) (effects (font (size 1.27 1.27)) (hide yes)))
  (property "Datasheet" "" (at 127 138.43 0) (effects (font (size 1.27 1.27)) (hide yes)))
  (property "Description" "Power symbol creates a global label with name \"+12VA\"" (at 127 138.43 0) (effects (font (size 1.27 1.27)) (hide yes)))
  (pin "1"))
 (symbol
  (lib_id "enclosure:SolderJumper_2_Open")
  (at 88.9 124.46 0)
  (unit 1)
  (exclude_from_sim yes)
  (in_bom no)
  (on_board yes)
  (dnp no)
  (property "Reference" "JP114" (at 93.98 123.19 0) (effects (font (size 1.27 1.27))))
  (property "Value" "SolderJumper_2_Open" (at 63.5 111.76 0) (effects (font (size 1.27 1.27)) (hide yes)))
  (property "Footprint" "pss:SolderJumper-2_P1.3mm_Open_RoundedPad1.0x1.5mm" (at 88.9 124.46 0) (effects (font (size 1.27 1.27)) (hide yes)))
  (property "Datasheet" "~" (at 88.9 124.46 0) (effects (font (size 1.27 1.27)) (hide yes)))
  (property "Description" "Solder Jumper, 2-pole, open" (at 88.9 124.46 0) (effects (font (size 1.27 1.27)) (hide yes)))
  (pin "1")
  (pin "2"))
 (symbol
  (lib_id "enclosure:SolderJumper_2_Open")
  (at 101.6 33.02 0)
  (unit 1)
  (exclude_from_sim yes)
  (in_bom no)
  (on_board yes)
  (dnp no)
  (property "Reference" "JP103" (at 106.68 31.75 0) (effects (font (size 1.27 1.27))))
  (property "Value" "SolderJumper_2_Open" (at 76.2 20.32 0) (effects (font (size 1.27 1.27)) (hide yes)))
  (property "Footprint" "pss:SolderJumper-2_P1.3mm_Open_RoundedPad1.0x1.5mm" (at 101.6 33.02 0) (effects (font (size 1.27 1.27)) (hide yes)))
  (property "Datasheet" "~" (at 101.6 33.02 0) (effects (font (size 1.27 1.27)) (hide yes)))
  (property "Description" "Solder Jumper, 2-pole, open" (at 101.6 33.02 0) (effects (font (size 1.27 1.27)) (hide yes)))
  (pin "1")
  (pin "2"))
 (symbol
  (lib_id "enclosure:+24V")
  (at 127 87.63 0)
  (unit 1)
  (exclude_from_sim no)
  (in_bom yes)
  (on_board yes)
  (dnp no)
  (fields_autoplaced yes)
  (property "Reference" "#PWR0103" (at 127 91.44 0) (effects (font (size 1.27 1.27)) (hide yes)))
  (property "Value" "+24V" (at 127 82.55 0) (effects (font (size 1.27 1.27))))
  (property "Footprint" "" (at 127 87.63 0) (effects (font (size 1.27 1.27)) (hide yes)))
  (property "Datasheet" "" (at 127 87.63 0) (effects (font (size 1.27 1.27)) (hide yes)))
  (property "Description" "Power symbol creates a global label with name \"+24V\"" (at 127 87.63 0) (effects (font (size 1.27 1.27)) (hide yes)))
  (pin "1"))
 (sheet
  (at 114.3 114.3)
  (size 25.4 12.7)
  (fields_autoplaced yes)
  (stroke (width 0.1524) (type solid))
  (fill (color 0 0 0 0.0000))
  (property "Sheetname" "full-bridge1" (at 114.3 113.5884 0) (effects (font (size 1.27 1.27)) (justify left bottom)))
  (property "Sheetfile" "full-bridge.kicad_sch" (at 114.3 127.5846 0) (effects (font (size 1.27 1.27)) (justify left top)))
  (pin "PWM" input (at 114.3 124.46 180) (effects (font (size 1.27 1.27)) (justify left)))
  (pin "IN_A" input (at 114.3 116.84 180) (effects (font (size 1.27 1.27)) (justify left)))
  (pin "IN_B" input (at 114.3 119.38 180) (effects (font (size 1.27 1.27)) (justify left)))
  (pin "OUT_A" output (at 139.7 119.38 0) (effects (font (size 1.27 1.27)) (justify right)))
  (pin "OUT_B" output (at 139.7 121.92 0) (effects (font (size 1.27 1.27)) (justify right)))
  (pin "VCC" input (at 127 114.3 90) (effects (font (size 1.27 1.27)) (justify right))))
 (sheet
  (at 152.4 25.4)
  (size 25.4 22.86)
  (fields_autoplaced yes)
  (stroke (width 0.1524) (type solid))
  (fill (color 0 0 0 0.0000))
  (property "Sheetname" "dac" (at 152.4 24.6884 0) (effects (font (size 1.27 1.27)) (justify left bottom)))
  (property "Sheetfile" "dac.kicad_sch" (at 152.4 48.8446 0) (effects (font (size 1.27 1.27)) (justify left top)))
  (pin "SCLK" input (at 152.4 30.48 180) (effects (font (size 1.27 1.27)) (justify left)))
  (pin "SDO" output (at 152.4 35.56 180) (effects (font (size 1.27 1.27)) (justify left)))
  (pin "dac_ch_1" output (at 177.8 30.48 0) (effects (font (size 1.27 1.27)) (justify right)))
  (pin "dac_ch_2" output (at 177.8 33.02 0) (effects (font (size 1.27 1.27)) (justify right)))
  (pin "dac_ch_0" output (at 177.8 27.94 0) (effects (font (size 1.27 1.27)) (justify right)))
  (pin "dac_ch_4" output (at 177.8 38.1 0) (effects (font (size 1.27 1.27)) (justify right)))
  (pin "dac_ch_3" output (at 177.8 35.56 0) (effects (font (size 1.27 1.27)) (justify right)))
  (pin "dac_ch_6" output (at 177.8 43.18 0) (effects (font (size 1.27 1.27)) (justify right)))
  (pin "dac_ch_7" output (at 177.8 45.72 0) (effects (font (size 1.27 1.27)) (justify right)))
  (pin "dac_ch_5" output (at 177.8 40.64 0) (effects (font (size 1.27 1.27)) (justify right)))
  (pin "~{CS}" input (at 152.4 27.94 180) (effects (font (size 1.27 1.27)) (justify left)))
  (pin "SDI" input (at 152.4 33.02 180) (effects (font (size 1.27 1.27)) (justify left))))
 (sheet
  (at 114.3 139.7)
  (size 25.4 12.7)
  (fields_autoplaced yes)
  (stroke (width 0.1524) (type solid))
  (fill (color 0 0 0 0.0000))
  (property "Sheetname" "full-bridge2" (at 114.3 138.9884 0) (effects (font (size 1.27 1.27)) (justify left bottom)))
  (property "Sheetfile" "full-bridge.kicad_sch" (at 114.3 152.9846 0) (effects (font (size 1.27 1.27)) (justify left top)))
  (pin "PWM" input (at 114.3 149.86 180) (effects (font (size 1.27 1.27)) (justify left)))
  (pin "IN_A" input (at 114.3 142.24 180) (effects (font (size 1.27 1.27)) (justify left)))
  (pin "IN_B" input (at 114.3 144.78 180) (effects (font (size 1.27 1.27)) (justify left)))
  (pin "OUT_A" output (at 139.7 144.78 0) (effects (font (size 1.27 1.27)) (justify right)))
  (pin "OUT_B" output (at 139.7 147.32 0) (effects (font (size 1.27 1.27)) (justify right)))
  (pin "VCC" input (at 127 139.7 90) (effects (font (size 1.27 1.27)) (justify right))))
 (sheet
  (at 114.3 88.9)
  (size 25.4 12.7)
  (fields_autoplaced yes)
  (stroke (width 0.1524) (type solid))
  (fill (color 0 0 0 0.0000))
  (property "Sheetname" "full-bridge" (at 114.3 88.1884 0) (effects (font (size 1.27 1.27)) (justify left bottom)))
  (property "Sheetfile" "full-bridge.kicad_sch" (at 114.3 102.1846 0) (effects (font (size 1.27 1.27)) (justify left top)))
  (pin "PWM" input (at 114.3 99.06 180) (effects (font (size 1.27 1.27)) (justify left)))
  (pin "IN_A" input (at 114.3 91.44 180) (effects (font (size 1.27 1.27)) (justify left)))
  (pin "IN_B" input (at 114.3 93.98 180) (effects (font (size 1.27 1.27)) (justify left)))
  (pin "OUT_A" output (at 139.7 93.98 0) (effects (font (size 1.27 1.27)) (justify right)))
  (pin "OUT_B" output (at 139.7 96.52 0) (effects (font (size 1.27 1.27)) (justify right)))
  (pin "VCC" input (at 127 88.9 90) (effects (font (size 1.27 1.27)) (justify right))))
 (sheet
  (at 63.5 25.4)
  (size 25.4 12.7)
  (fields_autoplaced yes)
  (stroke (width 0.1524) (type solid))
  (fill (color 0 0 0 0.0000))
  (property "Sheetname" "digital-interface" (at 63.5 24.6884 0) (effects (font (size 1.27 1.27)) (justify left bottom)))
  (property "Sheetfile" "digital-interface.kicad_sch" (at 63.5 38.6846 0) (effects (font (size 1.27 1.27)) (justify left top)))
  (pin "SDO_ISO" output (at 63.5 35.56 180) (effects (font (size 1.27 1.27)) (justify left)))
  (pin "SCKL_ISO" input (at 63.5 30.48 180) (effects (font (size 1.27 1.27)) (justify left)))
  (pin "~{CS_ISO}" input (at 63.5 27.94 180) (effects (font (size 1.27 1.27)) (justify left)))
  (pin "SDI_ISO" input (at 63.5 33.02 180) (effects (font (size 1.27 1.27)) (justify left)))
  (pin "SDO" input (at 88.9 35.56 0) (effects (font (size 1.27 1.27)) (justify right)))
  (pin "SDI" output (at 88.9 33.02 0) (effects (font (size 1.27 1.27)) (justify right)))
  (pin "~{CS}" output (at 88.9 27.94 0) (effects (font (size 1.27 1.27)) (justify right)))
  (pin "SCKL" output (at 88.9 30.48 0) (effects (font (size 1.27 1.27)) (justify right))))
 (sheet
  (at 63.5 50.8)
  (size 25.4 12.7)
  (fields_autoplaced yes)
  (stroke (width 0.1524) (type solid))
  (fill (color 0 0 0 0.0000))
  (property "Sheetname" "power" (at 63.5 50.0884 0) (effects (font (size 1.27 1.27)) (justify left bottom)))
  (property "Sheetfile" "power.kicad_sch" (at 63.5 64.0846 0) (effects (font (size 1.27 1.27)) (justify left top)))
  (pin "+24V" input (at 63.5 57.15 180) (effects (font (size 1.27 1.27)) (justify left))))
 (sheet
  (at 63.5 114.3)
  (size 12.7 12.7)
  (fields_autoplaced yes)
  (stroke (width 0.1524) (type solid))
  (fill (color 0 0 0 0.0000))
  (property "Sheetname" "pwm1" (at 63.5 113.5884 0) (effects (font (size 1.27 1.27)) (justify left bottom)))
  (property "Sheetfile" "pwm.kicad_sch" (at 63.5 127.5846 0) (effects (font (size 1.27 1.27)) (justify left top)))
  (pin "pwm" output (at 76.2 124.46 0) (effects (font (size 1.27 1.27)) (justify right)))
  (pin "mod" input (at 63.5 120.65 180) (effects (font (size 1.27 1.27)) (justify left))))
 (sheet
  (at 63.5 88.9)
  (size 12.7 12.7)
  (fields_autoplaced yes)
  (stroke (width 0.1524) (type solid))
  (fill (color 0 0 0 0.0000))
  (property "Sheetname" "pwm" (at 63.5 88.1884 0) (effects (font (size 1.27 1.27)) (justify left bottom)))
  (property "Sheetfile" "pwm.kicad_sch" (at 63.5 102.1846 0) (effects (font (size 1.27 1.27)) (justify left top)))
  (pin "pwm" output (at 76.2 99.06 0) (effects (font (size 1.27 1.27)) (justify right)))
  (pin "mod" input (at 63.5 95.25 180) (effects (font (size 1.27 1.27)) (justify left))))
 (sheet
  (at 63.5 139.7)
  (size 12.7 12.7)
  (fields_autoplaced yes)
  (stroke (width 0.1524) (type solid))
  (fill (color 0 0 0 0.0000))
  (property "Sheetname" "pwm2" (at 63.5 138.9884 0) (effects (font (size 1.27 1.27)) (justify left bottom)))
  (property "Sheetfile" "pwm.kicad_sch" (at 63.5 152.9846 0) (effects (font (size 1.27 1.27)) (justify left top)))
  (pin "pwm" output (at 76.2 149.86 0) (effects (font (size 1.27 1.27)) (justify right)))
  (pin "mod" input (at 63.5 146.05 180) (effects (font (size 1.27 1.27)) (justify left))))
 (sheet_instances
  (path ""
   (page "1"))))
